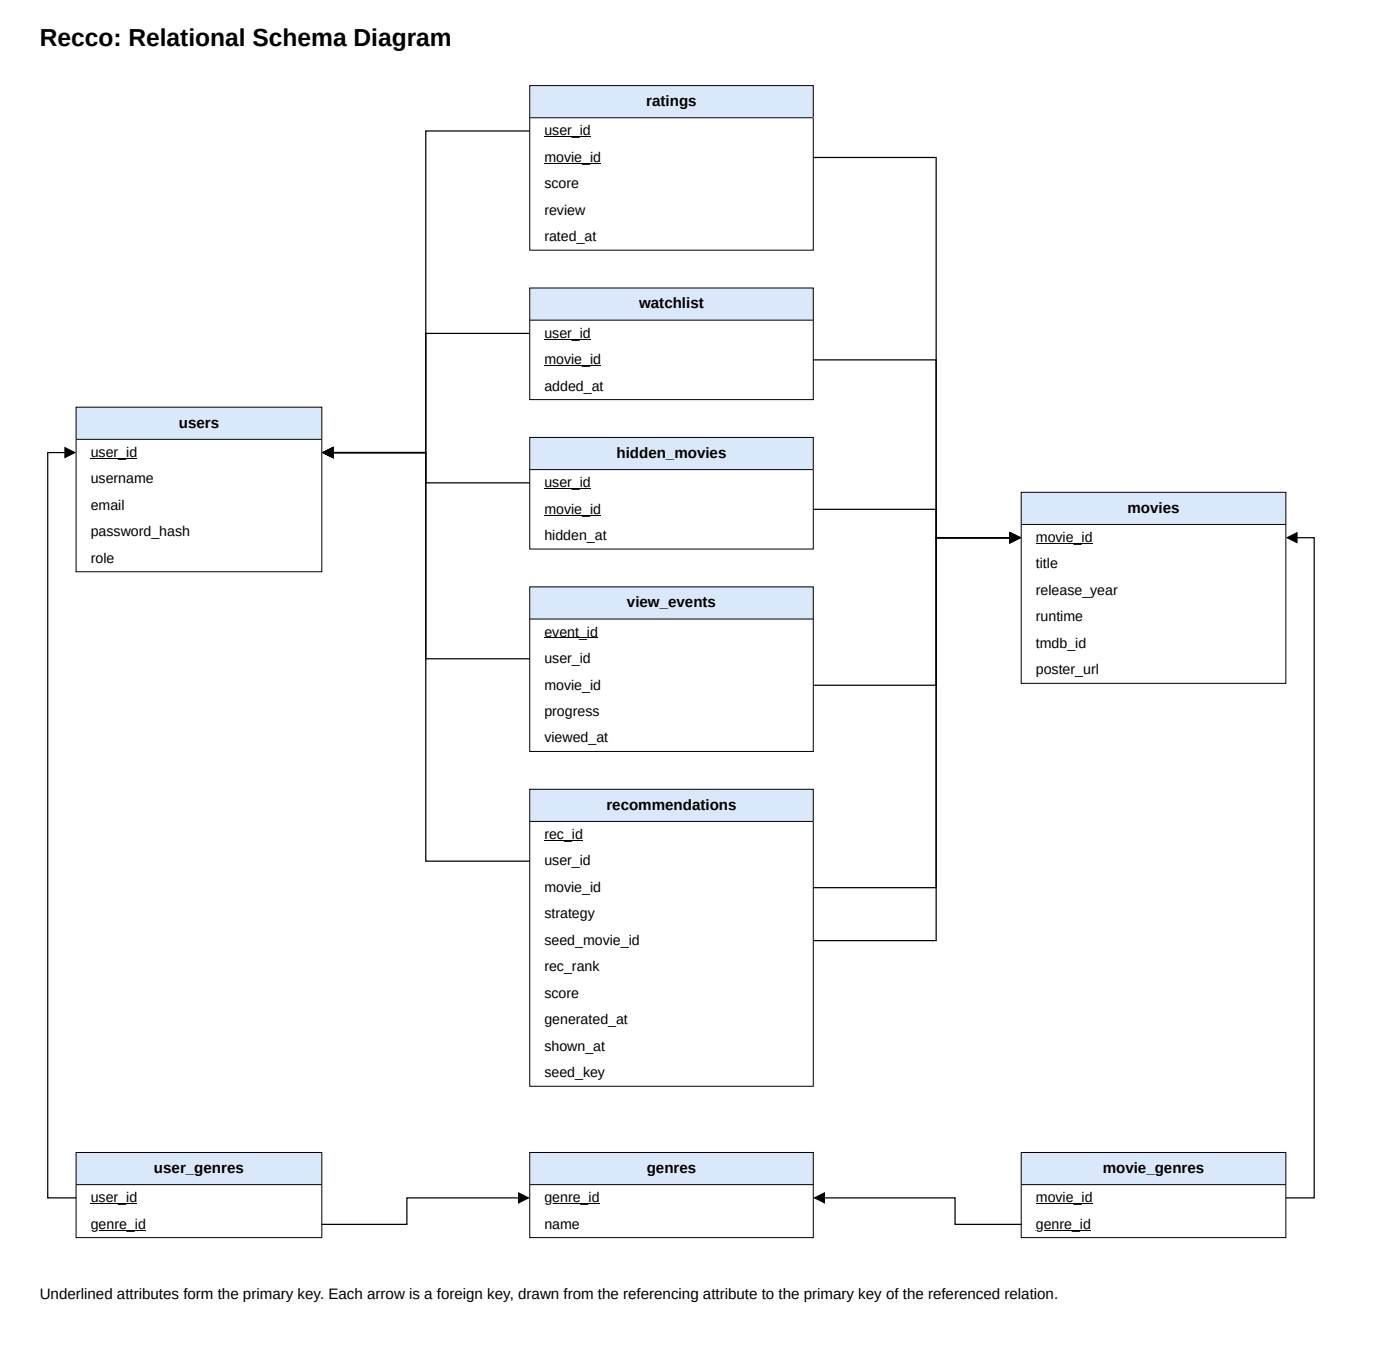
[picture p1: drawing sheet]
<svg xmlns="http://www.w3.org/2000/svg" width="392mm" height="378mm" viewBox="0 0 392 378" stroke-linecap="round" stroke-linejoin="round" font-family="sans-serif">
<path d="M21.3 113.9h68.8v9h-68.8z" fill="#dae8fc"/>
<path d="M21.3 122.9v-9h68.8v9" fill="none" stroke="#000" stroke-width=".28"/>
<path d="M21.3 122.9h68.8v37h-68.8z" fill="#fff"/>
<path d="M21.3 122.9h68.8v37h-68.8zM25.4 128.2h13" fill="none" stroke="#000" stroke-width=".28"/>
<path d="M285.9 137.7h74.1v9h-74.1z" fill="#dae8fc"/>
<path d="M285.9 146.7v-9h74.1v9" fill="none" stroke="#000" stroke-width=".28"/>
<path d="M285.9 146.7h74.1v44.5h-74.1z" fill="#fff"/>
<path d="M285.9 146.7h74.1v44.5h-74.1zM290 152h15.9" fill="none" stroke="#000" stroke-width=".28"/>
<path d="M148.3 23.9h79.4v9h-79.4z" fill="#dae8fc"/>
<path d="M148.3 32.9v-9h79.4v9" fill="none" stroke="#000" stroke-width=".28"/>
<path d="M148.3 32.9h79.4v37.1h-79.4z" fill="#fff"/>
<path d="M148.3 32.9h79.4v37.1h-79.4zM152.4 38.2h13M152.4 45.6h15.9" fill="none" stroke="#000" stroke-width=".28"/>
<path d="M148.3 80.6h79.4v9h-79.4z" fill="#dae8fc"/>
<path d="M148.3 89.6v-9h79.4v9" fill="none" stroke="#000" stroke-width=".28"/>
<path d="M148.3 89.6h79.4v22.2h-79.4z" fill="#fff"/>
<path d="M148.3 89.6h79.4v22.2h-79.4zM152.4 94.9h13M152.4 102.3h15.9" fill="none" stroke="#000" stroke-width=".28"/>
<path d="M148.3 122.4h79.4v9h-79.4z" fill="#dae8fc"/>
<path d="M148.3 131.4v-9h79.4v9" fill="none" stroke="#000" stroke-width=".28"/>
<path d="M148.3 131.4h79.4v22.2h-79.4z" fill="#fff"/>
<path d="M148.3 131.4h79.4v22.2h-79.4zM152.4 136.7h13M152.4 144.1h15.9" fill="none" stroke="#000" stroke-width=".28"/>
<path d="M148.3 164.2h79.4v9h-79.4z" fill="#dae8fc"/>
<path d="M148.3 173.2v-9h79.4v9" fill="none" stroke="#000" stroke-width=".28"/>
<path d="M148.3 173.2h79.4v37h-79.4z" fill="#fff"/>
<path d="M148.3 173.2h79.4v37h-79.4zM152.4 178.5h15" fill="none" stroke="#000" stroke-width=".28"/>
<path d="M148.3 220.8h79.4v9h-79.4z" fill="#dae8fc"/>
<path d="M148.3 229.8v-9h79.4v9" fill="none" stroke="#000" stroke-width=".28"/>
<path d="M148.3 229.8h79.4v74.1h-79.4z" fill="#fff"/>
<path d="M148.3 229.8h79.4v74.1h-79.4zM152.4 235.1h10.8" fill="none" stroke="#000" stroke-width=".28"/>
<path d="M148.3 322.4h79.4v9h-79.4z" fill="#dae8fc"/>
<path d="M148.3 331.4v-9h79.4v9" fill="none" stroke="#000" stroke-width=".28"/>
<path d="M148.3 331.4h79.4v14.8h-79.4z" fill="#fff"/>
<path d="M148.3 331.4h79.4v14.8h-79.4zM152.4 336.7h15.4" fill="none" stroke="#000" stroke-width=".28"/>
<path d="M21.3 322.4h68.8v9h-68.8z" fill="#dae8fc"/>
<path d="M21.3 331.4v-9h68.8v9" fill="none" stroke="#000" stroke-width=".28"/>
<path d="M21.3 331.4h68.8v14.8h-68.8z" fill="#fff"/>
<path d="M21.3 331.4h68.8v14.8h-68.8zM25.4 336.7h13M25.4 344.1h15.4" fill="none" stroke="#000" stroke-width=".28"/>
<path d="M285.9 322.4h74.1v9h-74.1z" fill="#dae8fc"/>
<path d="M285.9 331.4v-9h74.1v9" fill="none" stroke="#000" stroke-width=".28"/>
<path d="M285.9 331.4h74.1v14.8h-74.1z" fill="#fff"/>
<path d="M285.9 331.4h74.1v14.8h-74.1zM290 336.7h15.9M290 344.1h15.4" fill="none" stroke="#000" stroke-width=".28"/>
<g fill="none" stroke="#000" stroke-width=".34">
<path d="M148.3 36.6h-29.1v90h-26M227.7 44.1h34.4v106.3h20.7M148.3 93.3h-29.1v33.3h-26M227.7 100.7h34.4v49.7h20.7M18.2 125.2l2.7 1.4-2.7 1.4zM18.2 126.6h-4.8v208.5h7.9M90.5 126.6l2.7-1.4v2.8zM93.2 126.6h26v8.5h29.1M93.2 126.6h26v57.7h29.1M93.2 126.6h26v114.3h29.1M227.7 142.5h34.4v7.9h20.7M282.8 149.1l2.7 1.3-2.7 1.4z"/>
<path d="M282.8 150.4h-20.7v41.3h-34.4M282.8 150.4h-20.7v97.9h-34.4M282.8 150.4h-20.7v112.7h-34.4M360.3 150.4l2.8-1.3v2.7zM363.1 150.4h4.8v184.7h-7.9M145.2 333.7l2.7 1.4-2.7 1.4zM145.2 335.1h-31.3v7.4h-23.8M228.1 335.1l2.7-1.4v2.8zM230.8 335.1h36.6v7.4h18.5"/>
</g>
<path d="M18.2 125.2l2.7 1.4-2.7 1.4zM90.5 126.6l2.7-1.4v2.8zM282.8 149.1l2.7 1.3-2.7 1.4zM360.3 150.4l2.8-1.3v2.7zM145.2 333.7l2.7 1.4-2.7 1.4zM228.1 335.1l2.7-1.4v2.8z" fill="#000"/>
<text font-size="6.9" x="11.1" y="13">Recco: Relational Schema Diagram</text>
<g font-size="4.2">
<text x="180.9" y="29.6">ratings</text>
<text x="178.9" y="86.3">watchlist</text>
<text x="50" y="119.6">users</text>
<text x="172.6" y="128.1">hidden_movies</text>
<text x="315.6" y="143.4">movies</text>
<text x="175.5" y="169.9">view_events</text>
<text x="169.8" y="226.5">recommendations</text>
<text x="43.1" y="328.1">user_genres</text>
<text x="181" y="328.1">genres</text>
<text x="308.7" y="328.1">movie_genres</text>
<text x="11.1" y="363.3">Underlined attributes form the primary key. Each arrow is a foreign key, drawn from the referencing attribute to the primary key of the referenced relation.</text>
</g>
<g font-size="4">
<text x="152.4" y="37.8">user_id</text>
<text x="152.4" y="45.2">movie_id</text>
<text x="152.4" y="52.7">score</text>
<text x="152.4" y="60.1">review</text>
<text x="152.4" y="67.5">rated_at</text>
<text x="152.4" y="94.5">user_id</text>
<text x="152.4" y="101.9">movie_id</text>
<text x="152.4" y="109.3">added_at</text>
<text x="25.4" y="127.8">user_id</text>
<text x="25.4" y="135.2">username</text>
<text x="152.4" y="136.3">user_id</text>
<text x="25.4" y="142.6">email</text>
<text x="152.4" y="143.7">movie_id</text>
<text x="25.4" y="150">password_hash</text>
<text x="152.4" y="151.1">hidden_at</text>
<text x="290" y="151.6">movie_id</text>
<text x="25.4" y="157.4">role</text>
<text x="290" y="159">title</text>
<text x="290" y="166.4">release_year</text>
<text x="290" y="173.8">runtime</text>
<text x="152.4" y="178.1">event_id</text>
<text x="152.4" y="185.5">user_id</text>
<text x="290" y="181.2">tmdb_id</text>
<text x="290" y="188.6">poster_url</text>
<text x="152.4" y="192.9">movie_id</text>
<text x="152.4" y="200.3">progress</text>
<text x="152.4" y="207.7">viewed_at</text>
<text x="152.4" y="234.7">rec_id</text>
<text x="152.4" y="242.1">user_id</text>
<text x="152.4" y="249.5">movie_id</text>
<text x="152.4" y="256.9">strategy</text>
<text x="152.4" y="264.3">seed_movie_id</text>
<text x="152.4" y="271.7">rec_rank</text>
<text x="152.4" y="279.1">score</text>
<text x="152.4" y="286.5">generated_at</text>
<text x="152.4" y="294">shown_at</text>
<text x="152.4" y="301.4">seed_key</text>
<text x="25.4" y="336.3">user_id</text>
<text x="152.4" y="336.3">genre_id</text>
<text x="290" y="336.3">movie_id</text>
<text x="25.4" y="343.7">genre_id</text>
<text x="152.4" y="343.7">name</text>
<text x="290" y="343.7">genre_id</text>
</g>
</svg>
